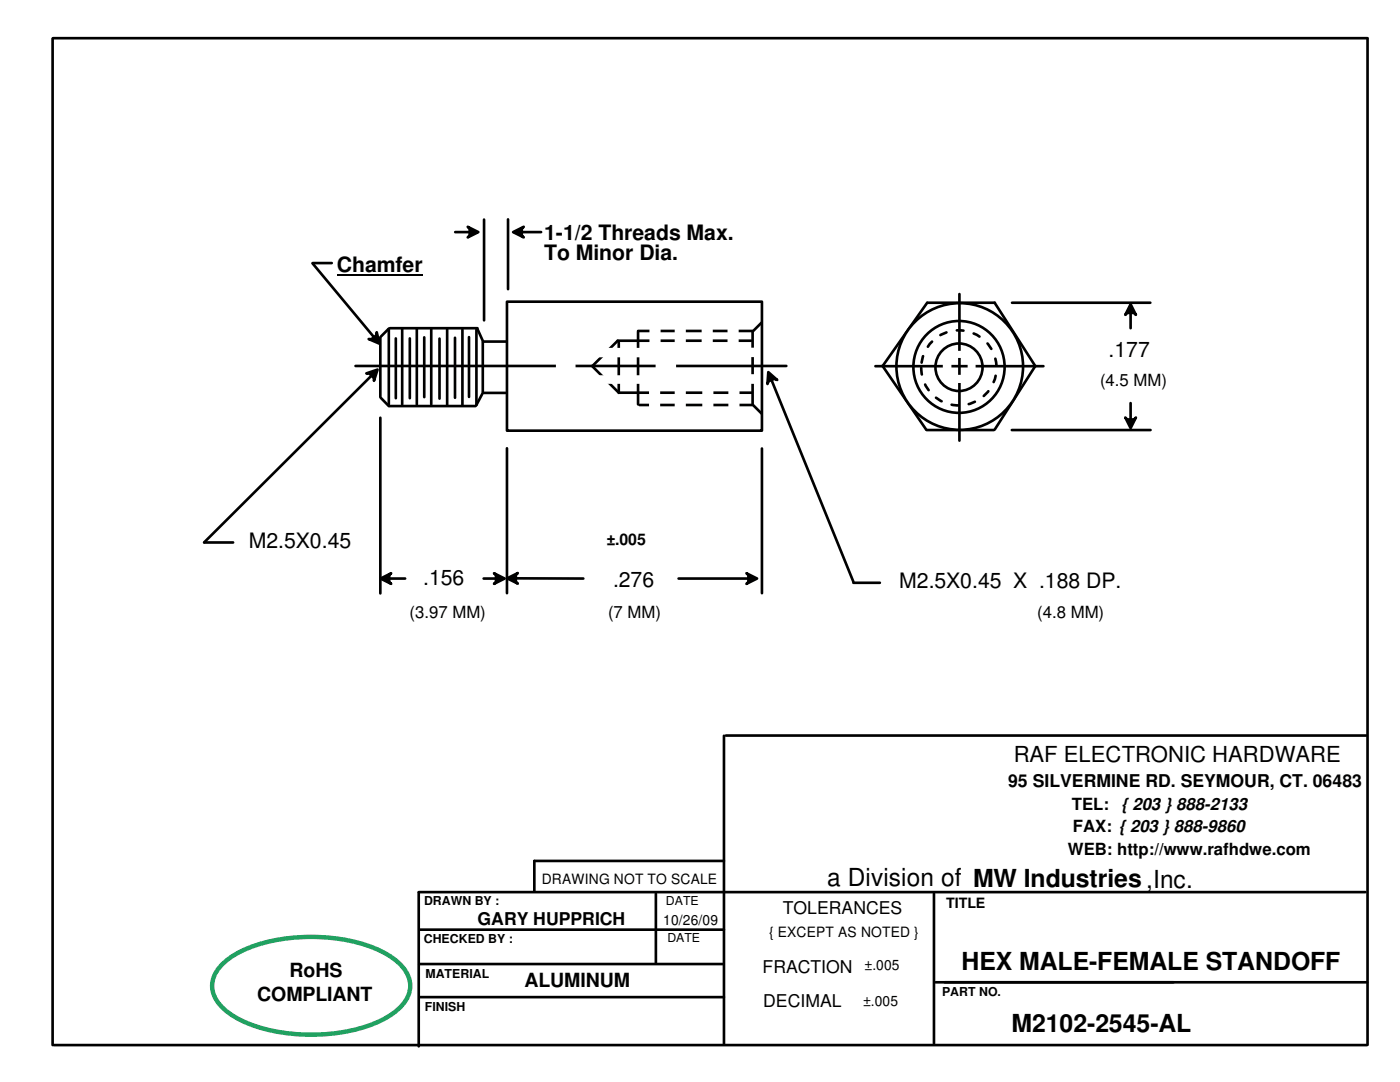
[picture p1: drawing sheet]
<svg xmlns="http://www.w3.org/2000/svg" width="279mm" height="216mm" viewBox="0 0 279 216" stroke-linecap="round" stroke-linejoin="round" font-family="sans-serif">
<g fill="none" stroke="#000" stroke-width=".53">
<path d="M10.5 7.7v200.8M10.6 7.6h262.2M272.9 7.6v200.9M62.4 52.6l12.4 14.9M62.4 52.5h3.8M90.8 46.3h3.2M93.3 45.3l2.2 1-2.2 1.1 1.1-1.1zM96.6 43.8v20.1M101.4 43.8v13.9M102.4 46.3l2.1-1-1 1 1 1.1zM103.8 46.3h4.2M71 73h85.9"/>
<path d="M73.1 74.5l2.3-.8-.8 2.3v-1.5zM73.6 67.6l1.5 .2 .1-1.5 .5 2.3zM74.3 74.8l-33.6 33.4M75.9 67.3v11.9M76 79.4l1.6 1.6M77.5 65.7l-1.5 1.4M77.6 65.6v15.1M77.8 65.5h17.5M79 67.5v12M80.3 65.6v15.1M81.8 67.5v12M83.2 65.7v15"/>
<path d="M84.7 67.3v11.9M86.1 65.6v15.1M87.7 67.6v11.9M89.2 65.7v15.1M90.8 67.4v12M92.3 65.8v15.1M93.6 67.3v11.9M95.1 65.8v15.1M95.3 65.7l1.1 2.5M96.4 68.2v10M96.4 78.3l-1.3 2.4M96.5 68.2h4.5"/>
<path d="M96.6 78.4h4.3M101.2 60.2h50.9v25.7h-50.9zM118.2 73l5.2 5.3M123.5 68.3v10.1M123.6 78.4h26.5M127.3 66.2v14.5M127.3 66h22.9M149.9 68h-26.6l-5 5M150.2 66.2v14.5M152 64.4l-1.8 1.7M153.3 74.3l1.8 1.5-1.4-.6-.5 1.4zM153.9 75.6l16.4 40.5"/>
<path d="M176.1 73l8.8 12.8M185 60.4l-8.7 12.5M185.1 60.4h13.4l8.1 12.7M202 60.4h27.6M206.5 73.2l-8 12.5M225.6 60.7l1.1 2.1-1.1-1-1 1zM225.6 62.1v3.4M75.9 83.4v35M77.7 81h17.2M101.2 89.5v28.9M127.6 80.8h22.6M152.1 89.5v28.9"/>
<path d="M185 85.8h13.4M201.9 85.8h27.7M224.6 83.3l1 1.1 1.1-1.1-1.1 2.1zM225.6 80.4v3.6M40.8 108.2h5.7M75.9 115.4l2.2-1-1.1 1 1.1 1.1zM77.4 115.4h3.5M96.5 115.4h2.8M98.6 114.4l2.1 1-2.1 1.1 1.1-1.1zM101.2 115.4l2.1-1.1-1 1.1 1 1.1zM102.7 115.4h13.7M135.4 115.4h14.2"/>
<path d="M149 114.4l2.1 1-2.1 1.1 1-1.1zM170.3 116.3h5.3M144.5 146.8v61.5M144.9 146.8h127.8M83.6 178.1v30.7M83.6 178h188.9M130.9 178.3v13.9M144.5 171.8h-37.9v6.1M186.4 178.3v29.9M83.7 192.4h60.7M83.7 199h60.8M83.8 185.5h60.7"/>
<path d="M186.7 196h86.1M10.8 208.5h262"/>
</g>
<g fill="#000">
<path d="M93.3 45.3l2.2 1-2.2 1.1 1.1-1.1zM103.5 46.3l.9-.9v1.8zM102.4 46.3l2.1-1-1 1 1 1.1zM73.6 67.6l1.5 .2 .1-1.5 .5 2.3zM73.7 67.6l1.5-1.1-.1 1.3zM73.1 74.5l2.3-.8-.8 2.3v-1.5zM153.3 74.3l1.8 1.5-1.4-.6-.5 1.4zM225.6 60.7l1.1 2.1-1.1-1-1 1zM224.6 83.3l1 1.1 1.1-1.1-1.1 2.1zM75.9 115.4l2.2-1-1.1 1 1.1 1.1zM98.6 114.4l2.1 1-2.1 1.1 1.1-1.1zM101.2 115.4l2.1-1.1-1 1.1 1 1.1z"/>
<path d="M149 114.4l2.1 1-2.1 1.1 1-1.1zM149.1 114.6l.9 .8-.9 .9z"/>
<path d="M93.5 45.4l.9 .9-.9 .9z" fill-rule="evenodd"/>
<path d="M73.3 74.5h1.3v1.3z" fill-rule="evenodd"/>
<path d="M153.7 75.2l1.2 .5-1.7 .7z" fill-rule="evenodd"/>
<path d="M224.7 62.7l.9-.9 .9 .9z" fill-rule="evenodd"/>
<path d="M224.7 83.4l1.8 .1-.9 .9z" fill-rule="evenodd"/>
<path d="M77.9 114.5v1.8l-.9-.9z" fill-rule="evenodd"/>
<path d="M98.7 114.6l1 .8-.9 1z" fill-rule="evenodd"/>
<path d="M103.2 114.5v1.8l-.9-.9z" fill-rule="evenodd"/>
</g>
<path d="M67.2 54.9h17.1" fill="none" stroke="#000" stroke-width=".34"/>
<path d="M118.6 69.7h10.1v1.3h-10.1z" fill="#fff"/>
<path d="M118.6 69.7h10.1v1.3h-10.1z" fill="none" stroke="#fff" stroke-width=".53"/>
<path d="M117.4 75.1h11.3v1.2h-11.3z" fill="#fff"/>
<path d="M117.4 75.1h11.3v1.2h-11.3z" fill="none" stroke="#fff" stroke-width=".53"/>
<path d="M129.9 64.5h1.7v4.3h-1.7z" fill="#fff"/>
<path d="M129.9 64.5h1.7v4.3h-1.7z" fill="none" stroke="#fff" stroke-width=".53"/>
<path d="M134.9 64.8h1.7v4.3h-1.7z" fill="#fff"/>
<path d="M134.9 64.8h1.7v4.3h-1.7z" fill="none" stroke="#fff" stroke-width=".53"/>
<path d="M140.3 64.6h1.7v4.3h-1.7z" fill="#fff"/>
<path d="M140.3 64.6h1.7v4.3h-1.7z" fill="none" stroke="#fff" stroke-width=".53"/>
<path d="M145.5 64.6h1.7v4.3h-1.7z" fill="#fff"/>
<path d="M145.5 64.6h1.7v4.3h-1.7z" fill="none" stroke="#fff" stroke-width=".53"/>
<path d="M129.8 77.4h1.7v4.3h-1.7z" fill="#fff"/>
<path d="M129.8 77.4h1.7v4.3h-1.7z" fill="none" stroke="#fff" stroke-width=".53"/>
<path d="M134.9 77.4h1.7v4.3h-1.7z" fill="#fff"/>
<path d="M134.9 77.4h1.7v4.3h-1.7z" fill="none" stroke="#fff" stroke-width=".53"/>
<path d="M140.4 77.4h1.7v4.3h-1.7z" fill="#fff"/>
<path d="M140.4 77.4h1.7v4.3h-1.7z" fill="none" stroke="#fff" stroke-width=".53"/>
<path d="M145.6 77.1h1.7v4.3h-1.7z" fill="#fff"/>
<path d="M145.6 77.1h1.7v4.3h-1.7z" fill="none" stroke="#fff" stroke-width=".53"/>
<path d="M148.6 69.6h2.6v1.4h-2.6z" fill="#fff"/>
<path d="M148.6 69.6h2.6v1.4h-2.6z" fill="none" stroke="#fff" stroke-width=".53"/>
<path d="M148.1 74.9h2.6v1.4h-2.6z" fill="#fff"/>
<path d="M148.1 74.9h2.6v1.4h-2.6z" fill="none" stroke="#fff" stroke-width=".53"/>
<path d="M111.2 71.9h3.4v1.8h-3.4z" fill-rule="evenodd" fill="#fff"/>
<path d="M111.2 71.9h3.4v1.8h-3.4z" fill="none" stroke="#fff" stroke-width=".53"/>
<path d="M131.1 72.2h3.6v1.8h-3.6z" fill-rule="evenodd" fill="#fff"/>
<path d="M131.1 72.2h3.6v1.8h-3.6z" fill="none" stroke="#fff" stroke-width=".53"/>
<circle cx="191.5" cy="73.1" r="12.6" fill="#fff"/>
<g fill="none" stroke="#000" stroke-width=".53">
<circle cx="191.4" cy="73.2" r="9.1"/>
<circle cx="191.5" cy="73.1" r="12.6"/>
</g>
<circle cx="191.4" cy="73.4" r="7.5" fill="#fff"/>
<circle cx="191.4" cy="73.4" r="7.5" fill="none" stroke="#000" stroke-width=".53" stroke-dasharray="1.3 2.1"/>
<g fill="none" stroke="#000" stroke-width=".53">
<path d="M191.5 58.7v29.2M174.7 73.1h33.5"/>
<circle cx="191.4" cy="73.3" r="4.7"/>
</g>
<path d="M193.4 72.3h1v1.6h-1z" fill="#fff"/>
<path d="M193.4 72.3h1v1.6h-1z" fill="none" stroke="#fff" stroke-width=".53"/>
<path d="M188.4 72.3h1.2v1.6h-1.2z" fill="#fff"/>
<path d="M188.4 72.3h1.2v1.6h-1.2z" fill="none" stroke="#fff" stroke-width=".53"/>
<path d="M190.7 70.3h1.7v.9h-1.7z" fill="#fff"/>
<path d="M190.7 70.3h1.7v.9h-1.7z" fill="none" stroke="#fff" stroke-width=".53"/>
<path d="M190.8 75.1h1.6v1.1h-1.6z" fill="#fff"/>
<path d="M190.8 75.1h1.6v1.1h-1.6z" fill="none" stroke="#fff" stroke-width=".53"/>
<path d="M150.3 80.8l1.7 1.7" fill="none" stroke="#000" stroke-width=".53"/>
<path d="M44.7 192.1a22.6 22.6 0 0 1 11.5-4.7 35.6 35.6 0 0 1 19.9 2.4 10.6 10.6 0 0 1 5.4 4.9 5.6 5.6 0 0 1-2 6.7 22.6 22.6 0 0 1-11.5 4.6 35.7 35.7 0 0 1-19.9-2.4 10.7 10.7 0 0 1-5.4-4.9 5.6 5.6 0 0 1 2-6.6z" fill-rule="evenodd" fill="#fff"/>
<path d="M44.7 192.1a22.6 22.6 0 0 1 11.5-4.7 35.6 35.6 0 0 1 19.9 2.4 10.6 10.6 0 0 1 5.4 4.9 5.6 5.6 0 0 1-2 6.7 22.6 22.6 0 0 1-11.5 4.6 35.7 35.7 0 0 1-19.9-2.4 10.7 10.7 0 0 1-5.4-4.9 5.6 5.6 0 0 1 2-6.6z" fill="none" stroke="#21a161" stroke-width=".88"/>
<g font-size="5">
<text x="165.1" y="176.9">a Division of MW Industries ,Inc.</text>
<text x="191.9" y="193.6">HEX MALE-FEMALE STANDOFF</text>
<text x="201.9" y="205.9">M2102-2545-AL</text>
</g>
<text font-size="4.4" x="202.3" y="152.1">RAF ELECTRONIC HARDWARE</text>
<g font-size="4.2">
<text x="108.6" y="47.9">1-1/2 Threads Max.</text>
<text x="108.6" y="51.9">To Minor Dia.</text>
<text x="67.2" y="54.3">Chamfer</text>
<text x="221.2" y="71.3">.177</text>
<text x="49.7" y="109.3">M2.5X0.45</text>
<text x="84.5" y="116.8">.156</text>
<text x="122.3" y="117.1">.276</text>
<text x="179.5" y="117.3">M2.5X0.45 X .188 DP.</text>
</g>
<g font-size="3.9">
<text x="57.8" y="195">RoHS</text>
<text x="104.6" y="197">ALUMINUM</text>
<text x="51.4" y="199.6">COMPLIANT</text>
</g>
<g font-size="3.5">
<text x="201.2" y="157">95 SILVERMINE RD. SEYMOUR, CT. 06483</text>
<text x="95.3" y="184.6">GARY HUPPRICH</text>
<text x="156.2" y="182.3">TOLERANCES</text>
<text x="152.2" y="194.1">FRACTION</text>
<text x="152.3" y="200.9">DECIMAL</text>
</g>
<g font-size="3.3">
<text x="219.5" y="77.1">(4.5 MM)</text>
<text x="81.7" y="123.4">(3.97 MM)</text>
<text x="121.4" y="123.3">(7 MM)</text>
<text x="207" y="123.4">(4.8 MM)</text>
<text x="213.9" y="161.7">TEL:</text>
<text x="223.8" y="161.7">{ 203 } 888-2133</text>
<text x="214.1" y="166">FAX: { 203 } 888-9860</text>
<text x="213.1" y="170.6">WEB: http://www.rafhdwe.com</text>
</g>
<text font-size="3.2" x="121" y="108.7">±.005</text>
<g font-size="2.8">
<text x="108.1" y="176.4">DRAWING NOT TO SCALE</text>
<text x="132.4" y="184.6">10/26/09</text>
<text x="188.8" y="181.1">TITLE</text>
<text x="153.5" y="186.9">{ EXCEPT AS NOTED }</text>
<text x="172.6" y="193.5">±.005</text>
<text x="172.3" y="200.7">±.005</text>
</g>
<g font-size="2.5">
<text x="84.6" y="180.5">DRAWN BY :</text>
<text x="132.9" y="180.5">DATE</text>
<text x="84.6" y="188.3">CHECKED BY :</text>
<text x="133.2" y="188">DATE</text>
<text x="84.9" y="195.2">MATERIAL</text>
<text x="84.8" y="201.8">FINISH</text>
<text x="188" y="198.8">PART NO.</text>
</g>
</svg>
